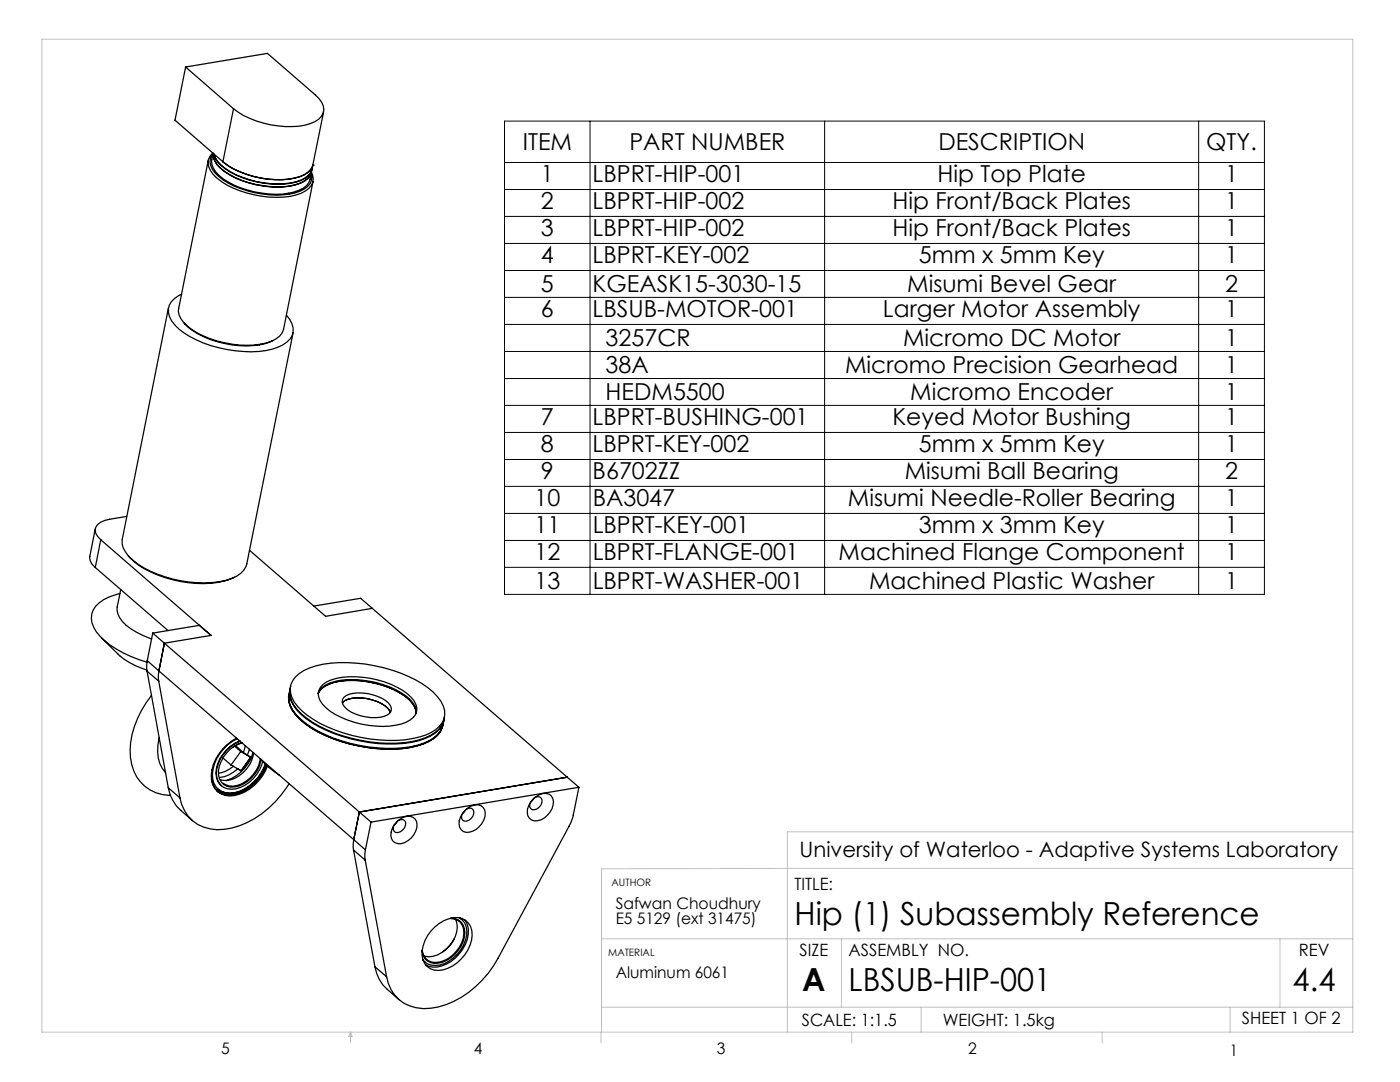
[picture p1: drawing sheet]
<svg xmlns="http://www.w3.org/2000/svg" width="279mm" height="216mm" viewBox="0 0 279 216" stroke-linecap="round" stroke-linejoin="round" font-family="sans-serif">
<g fill="none" stroke="#000" stroke-width=".2">
<path d="M100.7 24.2h151.6v94.4h-151.6zM100.7 37.8h151.6M100.7 32.4h151.6M117.8 24.2v94.4M164.6 24.2v94.4M239.2 24.2v94.4M100.7 43.2h151.6M100.7 48.6h151.6M100.7 54h151.6M100.7 59.3h151.6M100.7 64.7h151.6M100.7 70.1h151.6"/>
<path d="M100.7 75.5h151.6M100.7 80.9h151.6M100.7 86.3h151.6M100.7 91.7h151.6M100.7 97h151.6M100.7 102.4h151.6M100.7 107.8h151.6M100.7 113.2h151.6"/>
</g>
<g fill="none" stroke="#c0c0c0" stroke-width=".2">
<path d="M8.4 7.8h261.6v198.2h-261.6zM270 166h-112.9v40M270 173.3l-149.9 .1v32.6M120.1 187.3h149.9M167.9 187.3v13.7M255.4 187.3v13.7M70 206v2.1M70 206l.3 .8h-.7zM119.9 206v2.1M120.1 201h149.9M170 206v2.1M183.8 201v5"/>
<path d="M220 206v2.1M245.5 201v5"/>
</g>
<g fill="none" stroke="#000" stroke-width=".25">
<path d="M37 13.4l16.4-2.7 9.5 8.2a3.6 3.6 0 0 1 1.6 3.6 3.7 3.7 0 0 1-2.6 2.2 17.9 17.9 0 0 1-12.1-1.1l-1.2-.6-2-1.3M37 13.4l9.6 8.3M37 13.4l-2.1 10.6 9.6 8.3M41.6 32l-5.9 29.5a3.2 3.2 0 0 0 1 2.8 16.8 16.8 0 0 0 9.7 4.4 14.1 14.1 0 0 0 8.7-1.1 2.94 2.94 0 0 0 1.5-1.9l5.9-29.5M42.5 30.5a2.55 2.55 0 0 0-.5 3.5 11.1 11.1 0 0 0 5.9 4.1 19.4 19.4 0 0 0 11.2 .8 4.7 4.7 0 0 0 3.3-2.6l.1-.7-.3-1.2M42.5 30.6a4.3 4.3 0 0 0 2.3 3.7 18.7 18.7 0 0 0 14.2 2.6 3.8 3.8 0 0 0 3.2-2.5 3.6 3.6 0 0 1-2.5 3.6 16.9 16.9 0 0 1-11.7-.5 9.7 9.7 0 0 1-5.4-4 3.6 3.6 0 0 1-.1-2.9zM42.7 30.7a5.8 5.8 0 0 0 3.3 3.6 19 19 0 0 0 13.1 2 3.7 3.7 0 0 0 3.2-2.5 3.1 3.1 0 0 1-2.3 2.7 17.3 17.3 0 0 1-11.7-.5 9.7 9.7 0 0 1-5.4-3.9l-.3-.7-.1-.8a2.82 2.82 0 0 0 .4 3.9 16.6 16.6 0 0 0 10.8 4.4 12.3 12.3 0 0 0 7-1.2 2.62 2.62 0 0 0 1.4-3.1M42.7 30.7a6 6 0 0 0 3.3 3.6 19.3 19.3 0 0 0 13.1 2 3.8 3.8 0 0 0 3.2-2.6l.1-.6M44.5 32.3a18.4 18.4 0 0 0 15.4 2.9l.9-.3 1.2-1.1v.2l.4-1.1M46.6 21.7l-2.1 10.6M62.4 32.9h.1M64.6 22.3l-2.2 10.6a3.1 3.1 0 0 1-2.6 2.3 18.3 18.3 0 0 1-15.3-2.9"/>
<path d="M36.2 58.7a3.5 3.5 0 0 0-2.4 4.5 9.9 9.9 0 0 0 5.4 4.6 24.5 24.5 0 0 0 15.1 1.9 6.1 6.1 0 0 0 4-2.7 4 4 0 0 0-1.2-4.1M33.6 61.4l-9.2 46.2a4.4 4.4 0 0 0 2.1 4.2 23.6 23.6 0 0 0 15.9 4.4 8.7 8.7 0 0 0 6.2-2.4l.6-1.3 9.3-46.1M36.7 64.4a14.4 14.4 0 0 0 8.1 4.1 15.2 15.2 0 0 0 9.7-.6M19 105.5l-1.1 5.5a2.44 2.44 0 0 0 1.1 2.2M19 113.2l14.5 12.6M20.1 107.7l22 19.1M20.1 107.7l-1.1 5.5M23.9 118.4a7.7 7.7 0 0 0-5.3 3.3 4.5 4.5 0 0 0 1.4 5.3 21.1 21.1 0 0 0 9.4 5.2M24.1 117.7l-.7 3.4a4.8 4.8 0 0 0 2.7 4.4l2.3 1.3 1.9 .7M25.3 103l-3.4 .6a3 3 0 0 0-2.9 2.2l.1 .6 1 1.3M25.6 110.9a16.3 16.3 0 0 0 8.8 4.8 18.2 18.2 0 0 0 12.4-.5M49.8 109.8l15.2 13.2 9.3-1.6"/>
<path d="M20.3 127.3a21.9 21.9 0 0 0 5.6 5l3.4 1.4M29.4 133.9l2.3 2M29.4 133.9l4.2 23.3M29.4 131.8v2.1M29.4 131.8l2.3 2.1M30.2 138.7a18.4 18.4 0 0 0-4.2 12.5 7.9 7.9 0 0 0 8 7.5M30.5 126.3l2.3 2M30.5 126.3l9.3-1.5 2.3 2M30.5 126.3l-1.1 5.5M31.7 135.9l4.2 23.3M31.7 133.9v2M31.7 133.9l38.9 33.6"/>
<path d="M32.8 128.3l41.2 35.7M32.8 128.3l-1.1 5.6M42.1 126.8l-9.3 1.5M57.6 138.6a5.4 5.4 0 0 0 2.1 4.8 24.8 24.8 0 0 0 13.5 5.7 21.2 21.2 0 0 0 12.3-1.1 4.8 4.8 0 0 0 2.9-3.3 5.3 5.3 0 0 1-3.8 3.7 25.5 25.5 0 0 1-14.7 .1 21.9 21.9 0 0 1-10.9-5.8 5.1 5.1 0 0 1-1.4-4.1zM57.9 137.5a5.4 5.4 0 0 0 2.2 5.1 27.7 27.7 0 0 0 17.1 5.8 16.4 16.4 0 0 0 9.6-2.1 4 4 0 0 0 1.8-2.6M57.9 137.6a4.8 4.8 0 0 0 1.2 4.9 21.6 21.6 0 0 0 10.9 5.8 28.2 28.2 0 0 0 13.3 .4 6.6 6.6 0 0 0 5-3.7l.3-1.2M58 136.9a4.6 4.6 0 0 0 1.3 4.6 22.7 22.7 0 0 0 12.6 6.2 24.5 24.5 0 0 0 12.9-.5 5.2 5.2 0 0 0 3.9-4.1M59 135a11.4 11.4 0 0 1 7-2.7 30.1 30.1 0 0 1 19.4 5 6.8 6.8 0 0 1 3.4 5.3 5.1 5.1 0 0 1-3.9 4.1 27.5 27.5 0 0 1-18-1 17.6 17.6 0 0 1-8.2-5.6 3.9 3.9 0 0 1 .3-5.1zM62.7 120.9l9.3-1.5 2.3 2M63.5 138.3a4.4 4.4 0 0 1 3.5-2.4 18.2 18.2 0 0 1 14.9 3.7 3.5 3.5 0 0 1 1.2 2.6M64.1 137.5l-.6 .9a5.5 5.5 0 0 1 4.7-2.5 19.6 19.6 0 0 1 12.9 3.2 4.5 4.5 0 0 1 1.9 3.2 5.4 5.4 0 0 0-3.3-4.1 18.9 18.9 0 0 0-13.1-2l-1.9 .8zM64.5 136.6a9.9 9.9 0 0 1 6.5-1.6 17.5 17.5 0 0 1 11 4.1 2.82 2.82 0 0 1 1.2 2.8 2.82 2.82 0 0 1-2.1 2.2 18 18 0 0 1-14.1-1.5 5.6 5.6 0 0 1-3.5-4.2l.5-1.3z"/>
<path d="M68.6 139.2a5.7 5.7 0 0 1 4.8-.8 6.7 6.7 0 0 1 4.5 2.4 1.25 1.25 0 0 1-.5 1.8 8.6 8.6 0 0 1-8-.9 1.78 1.78 0 0 1-.8-2.5zM74.3 121.4l38.9 33.7M31.8 147.2a7.3 7.3 0 0 0 1.3 7M33.6 157.2a8 8 0 0 0 2.5 4.5l2.3 2.1M33.6 157.2l2.3 2M44.5 151.2l1.6 1.4M46.6 152.9a5.4 5.4 0 0 1-3 1.4M46.8 148.9l1.2 1.1M47 148.8l1.6 1.4M47.2 147.3a9.1 9.1 0 0 0-5 8.3 3.8 3.8 0 0 0 5.6 2.9 9.3 9.3 0 0 0 5.6-5.6M47.3 147.4a8.5 8.5 0 0 0-4.9 7.9 3.4 3.4 0 0 0 4.5 2.9 9 9 0 0 0 6.1-5.7M47.9 147.8a7.6 7.6 0 0 0-4.8 6.5 3.2 3.2 0 0 0 1.1 2.5"/>
<path d="M47.9 147.9a7.6 7.6 0 0 0-4.7 6.5 2.99 2.99 0 0 0 3.8 3 7.4 7.4 0 0 0 5.4-5.5M48 150l2.1 1.1-2 2.7-2-1.2M48 150l-1.9 2.6M48.3 148.2a6.8 6.8 0 0 0-4.7 6.4 2.79 2.79 0 0 0 4.1 2.2 6.9 6.9 0 0 0 4.4-5.2M48.3 148.2l-1.8 .9M48.6 150.2l.8 .5M48.9 148.8l-.3 1.4M49.4 150.7l.6 .4v.1l-1.8 2.5-.8-.3a6.4 6.4 0 0 1-3.6 1.8M49.7 157.2a5.7 5.7 0 0 1-6.1 .8l-.3-.1M49.8 149.5l-.4 1.2M50.5 150.1a8.3 8.3 0 0 1-5.3 5.7M50.6 150.2a6.5 6.5 0 0 1-5.4 5.6l-1.2-.2"/>
<path d="M51.9 151.4a16.4 16.4 0 0 0 3.9 3.3M52 151.4a6.7 6.7 0 0 1-5.5 5.5l-.8-.1-1.2-.5M52.7 153.7l.5-1a8.9 8.9 0 0 1-7.3 5.9 3.4 3.4 0 0 1-3.7-3.2M53 152.4a8.7 8.7 0 0 1-7.1 5.9 3.5 3.5 0 0 1-2.4-.9M57.7 156.4a18.6 18.6 0 0 1-13 9.1 7.5 7.5 0 0 1-8.8-6.3M68.3 140.3a4.2 4.2 0 0 1 3.8-1 7.7 7.7 0 0 1 5.7 2.5l.1 .4M106.4 159.4a3.1 3.1 0 0 1 3.2-.9 2.38 2.38 0 0 1 .2 3.5 3.2 3.2 0 0 1-3.7 1.6 2.4 2.4 0 0 1-.2-3.5zM106.6 159.3l-.7 .8M106.8 159.1a.88 .88 0 0 1 1 0 .88 .88 0 0 1 .4 1 1.87 1.87 0 0 1-2 1.5 .92 .92 0 0 1-.4-1.4M113.2 155.1l-41.5 6.9-1.1 5.5M113.2 155.1l2.3 2M115.5 157.1l-1.1 5.8-.5 1.4-14.5 26.9a18.7 18.7 0 0 1-13.5 10 7.5 7.5 0 0 1-8.7-6.3"/>
<path d="M115.5 157.1l-41.5 6.9M70.6 169.6l2.3 2M70.6 169.6l4.2 23.3M70.6 167.5v2.1M70.6 167.5l2.3 2.1M72.9 171.6l4.3 23.3M72.9 169.6v2M74 164l-1.1 5.6M79.2 164a2.51 2.51 0 0 1 3.6-.6 2.98 2.98 0 0 1-.7 3.8 2.96 2.96 0 0 1-3.2 1 2.37 2.37 0 0 1-.2-3.6zM79.3 163.8l-.6 .8M79.5 163.7a.88 .88 0 0 1 1.1-.1 .88 .88 0 0 1 .3 1 1.59 1.59 0 0 1-2.2 1.3l-.2-.4 .1-.7M92.8 161.7a2.54 2.54 0 0 1 3.6-.6 2.94 2.94 0 0 1-.8 3.9 2.54 2.54 0 0 1-3.6 .6 2.94 2.94 0 0 1 .8-3.9z"/>
<path d="M93 161.6l-.7 .7M93.1 161.4a.88 .88 0 0 1 1.1 0 .88 .88 0 0 1 .3 .9 1.55 1.55 0 0 1-2.2 1.3l-.2-.4 .1-.7M74.8 192.9a7.7 7.7 0 0 0 2.5 4.5l2.3 2.1M74.8 192.9l2.4 2M84.4 191.6l.4 .4M86.8 185a5.9 5.9 0 0 1 5.4-1.7 3.5 3.5 0 0 1 1.9 4.2 7.9 7.9 0 0 1-6.6 6.1 3.2 3.2 0 0 1-3.3-3.9 7.7 7.7 0 0 1 2.6-4.7zM89.7 183.3a2.6 2.6 0 0 1 2.9 3 6.5 6.5 0 0 1-5.6 5.8 2.6 2.6 0 0 1-2.8-2.5M90 183.2a2.78 2.78 0 0 1 2.7 3.8 6.7 6.7 0 0 1-5.3 5.2 2.61 2.61 0 0 1-3.2-2.4M90.7 187.3a7.5 7.5 0 0 1-2.3 2.6M90.9 183.4a5.3 5.3 0 0 1-1.9 6 4.5 4.5 0 0 1-4.4 1.3M91.7 183.2a3.5 3.5 0 0 1 1.2 4.4 7.2 7.2 0 0 1-6 5.1 2.81 2.81 0 0 1-2.5-1.1M91.8 183.2l.4 .3"/>
<path d="M92.7 183.6a4.5 4.5 0 0 1 .2 4.8 7.3 7.3 0 0 1-6.6 4.6l-1.4-.5"/>
</g>
<g font-size="6.3">
<text x="158.6" y="184.5">Hip (1) Subassembly Reference</text>
<text x="160.1" y="197.8">A</text>
<text x="169.4" y="197.8">LBSUB-HIP-001</text>
<text x="258" y="197.8">4.4</text>
</g>
<g font-size="4.7">
<text x="104.3" y="30">ITEM</text>
<text x="125.6" y="30">PART NUMBER</text>
<text x="187.3" y="30">DESCRIPTION</text>
<text x="240.7" y="30">QTY.</text>
<text x="108" y="36.3">1</text>
<text x="108" y="41.7">2</text>
<text x="118.3" y="41.7">LBPRT-HIP-002</text>
<text x="118.3" y="36.3">LBPRT-HIP-001</text>
<text x="178.1" y="41.7">Hip Front/Back Plates</text>
<text x="187.1" y="36.3">Hip Top Plate</text>
<text x="244.5" y="36.3">1</text>
<text x="244.5" y="41.7">1</text>
<text x="108" y="47.1">3</text>
<text x="118.3" y="47.1">LBPRT-HIP-002</text>
<text x="178.1" y="47.1">Hip Front/Back Plates</text>
<text x="244.5" y="47.1">1</text>
<text x="108" y="52.5">4</text>
<text x="118.3" y="52.5">LBPRT-KEY-002</text>
<text x="183.4" y="52.5">5mm x 5mm Key</text>
<text x="244.5" y="52.5">1</text>
<text x="108" y="58.3">5</text>
<text x="118.3" y="58.3">KGEASK15-3030-15</text>
<text x="181" y="58.3">Misumi Bevel Gear</text>
<text x="244.5" y="58.3">2</text>
<text x="108" y="63.3">6</text>
<text x="118.3" y="63.3">LBSUB-MOTOR-001</text>
<text x="176.2" y="63.3">Larger Motor Assembly</text>
<text x="244.5" y="63.3">1</text>
<text x="120.9" y="69.1">3257CR</text>
<text x="180.2" y="69.1">Micromo DC Motor</text>
<text x="244.5" y="69.1">1</text>
<text x="120.9" y="74.5">38A</text>
<text x="168.7" y="74.5">Micromo Precision Gearhead</text>
<text x="244.5" y="74.5">1</text>
<text x="120.9" y="79.9">HEDM5500</text>
<text x="181.7" y="79.9">Micromo Encoder</text>
<text x="244.5" y="79.9">1</text>
<text x="108" y="84.8">7</text>
<text x="118.3" y="84.8">LBPRT-BUSHING-001</text>
<text x="178.1" y="84.8">Keyed Motor Bushing</text>
<text x="244.5" y="84.8">1</text>
<text x="108" y="90.2">8</text>
<text x="108" y="95.6">9</text>
<text x="118.3" y="90.2">LBPRT-KEY-002</text>
<text x="118.3" y="95.6">B6702ZZ</text>
<text x="180.6" y="95.6">Misumi Ball Bearing</text>
<text x="183.4" y="90.2">5mm x 5mm Key</text>
<text x="244.5" y="90.2">1</text>
<text x="244.5" y="95.6">2</text>
<text x="106.7" y="101">10</text>
<text x="118.3" y="101">BA3047</text>
<text x="169.2" y="101">Misumi Needle-Roller Bearing</text>
<text x="244.5" y="101">1</text>
<text x="106.7" y="106.4">11</text>
<text x="118.3" y="106.4">LBPRT-KEY-001</text>
<text x="183.4" y="106.4">3mm x 3mm Key</text>
<text x="244.5" y="106.4">1</text>
<text x="106.7" y="111.7">12</text>
<text x="118.3" y="111.7">LBPRT-FLANGE-001</text>
<text x="167.4" y="111.7">Machined Flange Component</text>
<text x="244.5" y="111.7">1</text>
<text x="106.7" y="117.6">13</text>
<text x="118.3" y="117.6">LBPRT-WASHER-001</text>
<text x="173.5" y="117.6">Machined Plastic Washer</text>
<text x="244.5" y="117.6">1</text>
</g>
<text font-size="4.2" x="159.6" y="171.1">University of Waterloo - Adaptive Systems Laboratory</text>
<g font-size="3.4">
<text x="158.6" y="177.7">TITLE:</text>
<text x="159.6" y="190.7">SIZE</text>
<text x="169.3" y="190.7">ASSEMBLY NO.</text>
<text x="259.2" y="190.7">REV</text>
<text x="160" y="204.7">SCALE: 1:1.5</text>
<text x="188.2" y="204.7">WEIGHT: 1.5kg</text>
<text x="247.8" y="204.4">SHEET 1 OF 2</text>
</g>
<g font-size="3.2">
<text x="122.9" y="181.3">Safwan Choudhury</text>
<text x="122.9" y="184.5">E5 5129 (ext 31475)</text>
<text x="122.9" y="195.1">Aluminum 6061</text>
<text x="44.2" y="210.4">5</text>
<text x="94.6" y="210.3">4</text>
<text x="143.1" y="210.4">3</text>
<text x="193.2" y="210.3">2</text>
<text x="245.4" y="210.6">1</text>
</g>
<g font-size="2">
<text x="122.1" y="176.7">AUTHOR</text>
<text x="121.4" y="190.7">MATERIAL</text>
</g>
</svg>
